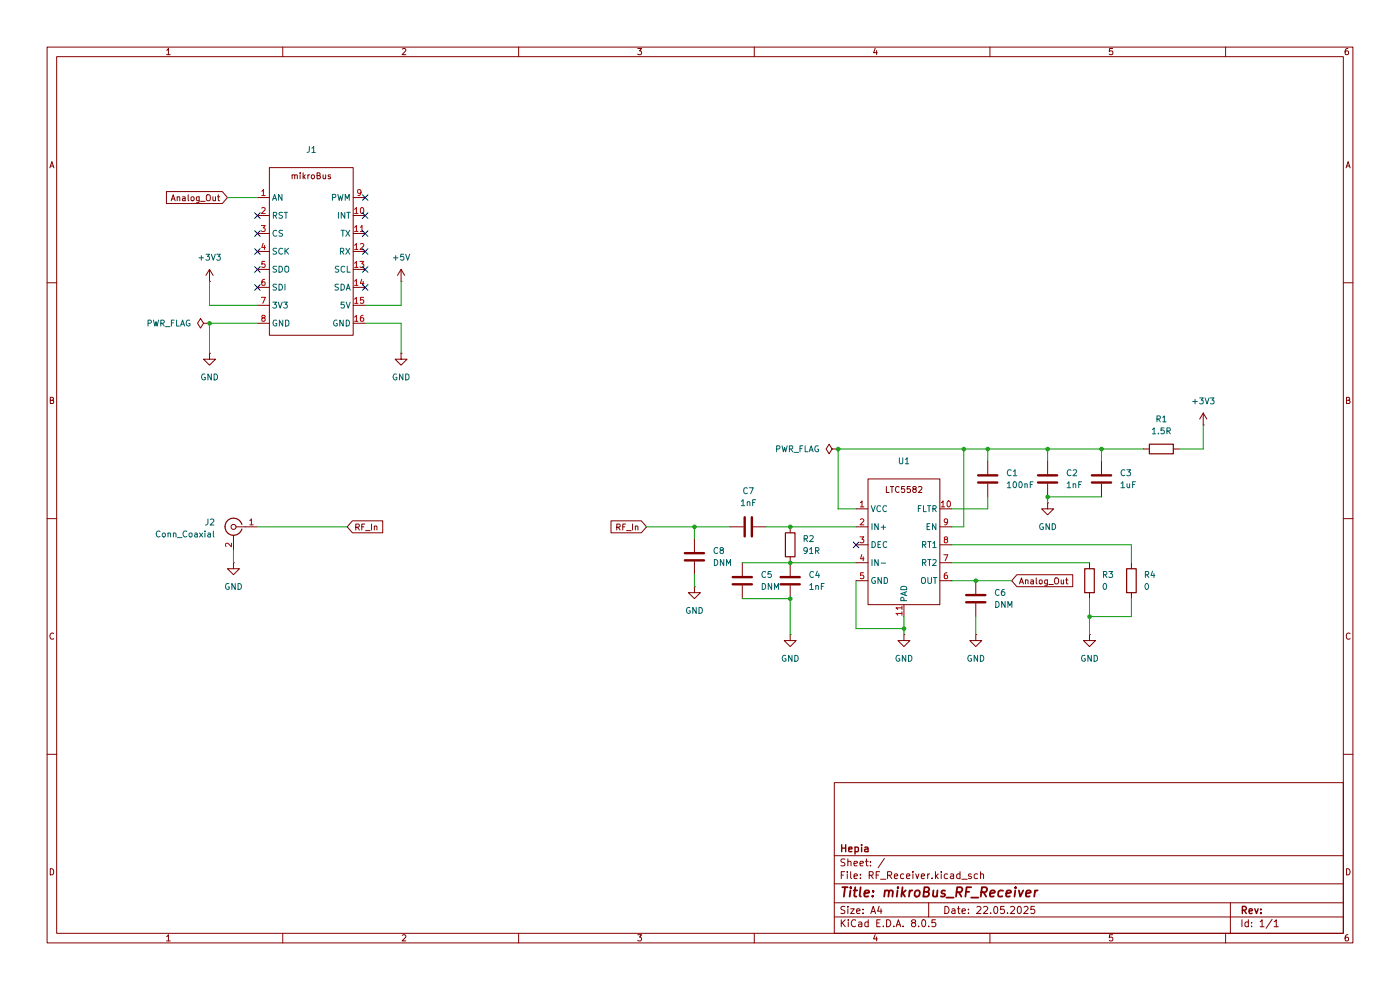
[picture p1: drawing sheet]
(kicad_sch
 (version 20231120)
 (generator "eeschema")
 (generator_version "8.0")
 (paper "A4")
 (title_block
  (title "mikroBus_RF_Receiver")
  (date "22.05.2025")
  (company "Hepia"))
 (lib_symbols
  (symbol "Connector:Conn_Coaxial"
   (pin_names
    (offset 1.016) hide) (exclude_from_sim no) (in_bom yes) (on_board yes)
   (property "Reference" "J" (at 0.254 3.048 0) (effects (font (size 1.27 1.27))))
   (property "Value" "Conn_Coaxial" (at 2.921 0 90) (effects (font (size 1.27 1.27))))
   (property "Footprint" "" (at 0 0 0) (effects (font (size 1.27 1.27)) (hide yes)))
   (property "Datasheet" "~" (at 0 0 0) (effects (font (size 1.27 1.27)) (hide yes)))
   (property "Description" "coaxial connector (BNC, SMA, SMB, SMC, Cinch/RCA, LEMO, ...)" (at 0 0 0) (effects (font (size 1.27 1.27)) (hide yes)))
   (symbol "Conn_Coaxial_0_1"
    (arc (start -1.778 -0.508) (mid 0.2311 -1.8066) (end 1.778 0) (stroke (width 0.254) (type default)) (fill (type none)))
    (polyline (pts (xy -2.54 0) (xy -0.508 0)) (stroke (width 0) (type default)) (fill (type none)))
    (polyline (pts (xy 0 -2.54) (xy 0 -1.778)) (stroke (width 0) (type default)) (fill (type none)))
    (circle (center 0 0) (radius 0.508) (stroke (width 0.2032) (type default)) (fill (type none)))
    (arc (start 1.778 0) (mid 0.2099 1.8101) (end -1.778 0.508) (stroke (width 0.254) (type default)) (fill (type none))))
   (symbol "Conn_Coaxial_1_1"
    (pin passive line (at -5.08 0 0) (length 2.54) (name "In" (effects (font (size 1.27 1.27)))) (number "1" (effects (font (size 1.27 1.27)))))
    (pin passive line (at 0 -5.08 90) (length 2.54) (name "Ext" (effects (font (size 1.27 1.27)))) (number "2" (effects (font (size 1.27 1.27)))))))
  (symbol "Device:C"
   (pin_numbers hide)
   (pin_names
    (offset 0.254)) (exclude_from_sim no) (in_bom yes) (on_board yes)
   (property "Reference" "C" (at 0.635 2.54 0) (effects (font (size 1.27 1.27)) (justify left)))
   (property "Value" "C" (at 0.635 -2.54 0) (effects (font (size 1.27 1.27)) (justify left)))
   (property "Footprint" "" (at 0.9652 -3.81 0) (effects (font (size 1.27 1.27)) (hide yes)))
   (property "Datasheet" "~" (at 0 0 0) (effects (font (size 1.27 1.27)) (hide yes)))
   (property "Description" "Unpolarized capacitor" (at 0 0 0) (effects (font (size 1.27 1.27)) (hide yes)))
   (symbol "C_0_1"
    (polyline (pts (xy -2.032 -0.762) (xy 2.032 -0.762)) (stroke (width 0.508) (type default)) (fill (type none)))
    (polyline (pts (xy -2.032 0.762) (xy 2.032 0.762)) (stroke (width 0.508) (type default)) (fill (type none))))
   (symbol "C_1_1"
    (pin passive line (at 0 3.81 270) (length 2.794) (name "~" (effects (font (size 1.27 1.27)))) (number "1" (effects (font (size 1.27 1.27)))))
    (pin passive line (at 0 -3.81 90) (length 2.794) (name "~" (effects (font (size 1.27 1.27)))) (number "2" (effects (font (size 1.27 1.27)))))))
  (symbol "Device:R"
   (pin_numbers hide)
   (pin_names
    (offset 0)) (exclude_from_sim no) (in_bom yes) (on_board yes)
   (property "Reference" "R" (at 2.032 0 90) (effects (font (size 1.27 1.27))))
   (property "Value" "R" (at 0 0 90) (effects (font (size 1.27 1.27))))
   (property "Footprint" "" (at -1.778 0 90) (effects (font (size 1.27 1.27)) (hide yes)))
   (property "Datasheet" "~" (at 0 0 0) (effects (font (size 1.27 1.27)) (hide yes)))
   (property "Description" "Resistor" (at 0 0 0) (effects (font (size 1.27 1.27)) (hide yes)))
   (symbol "R_0_1"
    (rectangle (start -1.016 -2.54) (end 1.016 2.54) (stroke (width 0.254) (type default)) (fill (type none))))
   (symbol "R_1_1"
    (pin passive line (at 0 3.81 270) (length 1.27) (name "~" (effects (font (size 1.27 1.27)))) (number "1" (effects (font (size 1.27 1.27)))))
    (pin passive line (at 0 -3.81 90) (length 1.27) (name "~" (effects (font (size 1.27 1.27)))) (number "2" (effects (font (size 1.27 1.27)))))))
  (symbol "MikroLib:mikroBus" (exclude_from_sim no) (in_bom yes) (on_board yes)
   (property "Reference" "J" (at 0 3.81 0) (effects (font (size 1.27 1.27))))
   (property "Value" "" (at 0 0 0) (effects (font (size 1.27 1.27))))
   (property "Footprint" "" (at 0 0 0) (effects (font (size 1.27 1.27)) (hide yes)))
   (property "Datasheet" "" (at 0 0 0) (effects (font (size 1.27 1.27)) (hide yes)))
   (property "Description" "" (at 0 0 0) (effects (font (size 1.27 1.27)) (hide yes)))
   (symbol "mikroBus_0_1"
    (rectangle (start -8.89 0) (end 8.89 -35.56) (stroke (width 0) (type default)) (fill (type none))))
   (symbol "mikroBus_1_1"
    (text "mikroBus\n" (at 0 -1.778 0) (effects (font (size 1.27 1.27))))
    (pin bidirectional line (at -11.43 -6.35 0) (length 2.54) (name "AN" (effects (font (size 1.27 1.27)))) (number "1" (effects (font (size 1.27 1.27)))))
    (pin input line (at 11.43 -10.16 180) (length 2.54) (name "INT" (effects (font (size 1.27 1.27)))) (number "10" (effects (font (size 1.27 1.27)))))
    (pin output line (at 11.43 -13.97 180) (length 2.54) (name "TX" (effects (font (size 1.27 1.27)))) (number "11" (effects (font (size 1.27 1.27)))))
    (pin output line (at 11.43 -17.78 180) (length 2.54) (name "RX" (effects (font (size 1.27 1.27)))) (number "12" (effects (font (size 1.27 1.27)))))
    (pin output line (at 11.43 -21.59 180) (length 2.54) (name "SCL" (effects (font (size 1.27 1.27)))) (number "13" (effects (font (size 1.27 1.27)))))
    (pin output line (at 11.43 -25.4 180) (length 2.54) (name "SDA" (effects (font (size 1.27 1.27)))) (number "14" (effects (font (size 1.27 1.27)))))
    (pin power_out line (at 11.43 -29.21 180) (length 2.54) (name "5V" (effects (font (size 1.27 1.27)))) (number "15" (effects (font (size 1.27 1.27)))))
    (pin power_in line (at 11.43 -33.02 180) (length 2.54) (name "GND" (effects (font (size 1.27 1.27)))) (number "16" (effects (font (size 1.27 1.27)))))
    (pin output line (at -11.43 -10.16 0) (length 2.54) (name "RST" (effects (font (size 1.27 1.27)))) (number "2" (effects (font (size 1.27 1.27)))))
    (pin output line (at -11.43 -13.97 0) (length 2.54) (name "CS" (effects (font (size 1.27 1.27)))) (number "3" (effects (font (size 1.27 1.27)))))
    (pin output line (at -11.43 -17.78 0) (length 2.54) (name "SCK" (effects (font (size 1.27 1.27)))) (number "4" (effects (font (size 1.27 1.27)))))
    (pin output line (at -11.43 -21.59 0) (length 2.54) (name "SDO" (effects (font (size 1.27 1.27)))) (number "5" (effects (font (size 1.27 1.27)))))
    (pin output line (at -11.43 -25.4 0) (length 2.54) (name "SDI" (effects (font (size 1.27 1.27)))) (number "6" (effects (font (size 1.27 1.27)))))
    (pin power_out line (at -11.43 -29.21 0) (length 2.54) (name "3V3" (effects (font (size 1.27 1.27)))) (number "7" (effects (font (size 1.27 1.27)))))
    (pin power_in line (at -11.43 -33.02 0) (length 2.54) (name "GND" (effects (font (size 1.27 1.27)))) (number "8" (effects (font (size 1.27 1.27)))))
    (pin output line (at 11.43 -6.35 180) (length 2.54) (name "PWM" (effects (font (size 1.27 1.27)))) (number "9" (effects (font (size 1.27 1.27)))))))
  (symbol "RF_Lib:LTC5582" (exclude_from_sim no) (in_bom yes) (on_board yes)
   (property "Reference" "U" (at 0 12.954 0) (effects (font (size 1.27 1.27))))
   (property "Value" "" (at 0 0 0) (effects (font (size 1.27 1.27))))
   (property "Footprint" "" (at 0 0 0) (effects (font (size 1.27 1.27)) (hide yes)))
   (property "Datasheet" "" (at 0 0 0) (effects (font (size 1.27 1.27)) (hide yes)))
   (property "Description" "" (at 0 0 0) (effects (font (size 1.27 1.27)) (hide yes)))
   (symbol "LTC5582_1_1"
    (rectangle (start -7.62 11.43) (end 7.62 -15.24) (stroke (width 0) (type default)) (fill (type none)))
    (text "LTC5582" (at 0 9.144 0) (effects (font (size 1.27 1.27))))
    (pin power_in line (at -10.16 5.08 0) (length 2.54) (name "VCC" (effects (font (size 1.27 1.27)))) (number "1" (effects (font (size 1.27 1.27)))))
    (pin input line (at 10.16 5.08 180) (length 2.54) (name "FLTR" (effects (font (size 1.27 1.27)))) (number "10" (effects (font (size 1.27 1.27)))))
    (pin unspecified line (at 0 -17.78 90) (length 2.54) (name "PAD" (effects (font (size 1.27 1.27)))) (number "11" (effects (font (size 1.27 1.27)))))
    (pin input line (at -10.16 1.27 0) (length 2.54) (name "IN+" (effects (font (size 1.27 1.27)))) (number "2" (effects (font (size 1.27 1.27)))))
    (pin unspecified line (at -10.16 -2.54 0) (length 2.54) (name "DEC" (effects (font (size 1.27 1.27)))) (number "3" (effects (font (size 1.27 1.27)))))
    (pin input line (at -10.16 -6.35 0) (length 2.54) (name "IN-" (effects (font (size 1.27 1.27)))) (number "4" (effects (font (size 1.27 1.27)))))
    (pin power_in line (at -10.16 -10.16 0) (length 2.54) (name "GND" (effects (font (size 1.27 1.27)))) (number "5" (effects (font (size 1.27 1.27)))))
    (pin output line (at 10.16 -10.16 180) (length 2.54) (name "OUT" (effects (font (size 1.27 1.27)))) (number "6" (effects (font (size 1.27 1.27)))))
    (pin unspecified line (at 10.16 -6.35 180) (length 2.54) (name "RT2" (effects (font (size 1.27 1.27)))) (number "7" (effects (font (size 1.27 1.27)))))
    (pin unspecified line (at 10.16 -2.54 180) (length 2.54) (name "RT1" (effects (font (size 1.27 1.27)))) (number "8" (effects (font (size 1.27 1.27)))))
    (pin input line (at 10.16 1.27 180) (length 2.54) (name "EN" (effects (font (size 1.27 1.27)))) (number "9" (effects (font (size 1.27 1.27)))))))
  (symbol "power:+3V3"
   (power)
   (pin_numbers hide)
   (pin_names
    (offset 0) hide) (exclude_from_sim no) (in_bom yes) (on_board yes)
   (property "Reference" "#PWR" (at 0 -3.81 0) (effects (font (size 1.27 1.27)) (hide yes)))
   (property "Value" "+3V3" (at 0 3.556 0) (effects (font (size 1.27 1.27))))
   (property "Footprint" "" (at 0 0 0) (effects (font (size 1.27 1.27)) (hide yes)))
   (property "Datasheet" "" (at 0 0 0) (effects (font (size 1.27 1.27)) (hide yes)))
   (property "Description" "Power symbol creates a global label with name \"+3V3\"" (at 0 0 0) (effects (font (size 1.27 1.27)) (hide yes)))
   (symbol "+3V3_0_1"
    (polyline (pts (xy -0.762 1.27) (xy 0 2.54)) (stroke (width 0) (type default)) (fill (type none)))
    (polyline (pts (xy 0 0) (xy 0 2.54)) (stroke (width 0) (type default)) (fill (type none)))
    (polyline (pts (xy 0 2.54) (xy 0.762 1.27)) (stroke (width 0) (type default)) (fill (type none))))
   (symbol "+3V3_1_1"
    (pin power_in line (at 0 0 90) (length 0) (name "~" (effects (font (size 1.27 1.27)))) (number "1" (effects (font (size 1.27 1.27)))))))
  (symbol "power:+5V"
   (power)
   (pin_numbers hide)
   (pin_names
    (offset 0) hide) (exclude_from_sim no) (in_bom yes) (on_board yes)
   (property "Reference" "#PWR" (at 0 -3.81 0) (effects (font (size 1.27 1.27)) (hide yes)))
   (property "Value" "+5V" (at 0 3.556 0) (effects (font (size 1.27 1.27))))
   (property "Footprint" "" (at 0 0 0) (effects (font (size 1.27 1.27)) (hide yes)))
   (property "Datasheet" "" (at 0 0 0) (effects (font (size 1.27 1.27)) (hide yes)))
   (property "Description" "Power symbol creates a global label with name \"+5V\"" (at 0 0 0) (effects (font (size 1.27 1.27)) (hide yes)))
   (symbol "+5V_0_1"
    (polyline (pts (xy -0.762 1.27) (xy 0 2.54)) (stroke (width 0) (type default)) (fill (type none)))
    (polyline (pts (xy 0 0) (xy 0 2.54)) (stroke (width 0) (type default)) (fill (type none)))
    (polyline (pts (xy 0 2.54) (xy 0.762 1.27)) (stroke (width 0) (type default)) (fill (type none))))
   (symbol "+5V_1_1"
    (pin power_in line (at 0 0 90) (length 0) (name "~" (effects (font (size 1.27 1.27)))) (number "1" (effects (font (size 1.27 1.27)))))))
  (symbol "power:GND"
   (power)
   (pin_numbers hide)
   (pin_names
    (offset 0) hide) (exclude_from_sim no) (in_bom yes) (on_board yes)
   (property "Reference" "#PWR" (at 0 -6.35 0) (effects (font (size 1.27 1.27)) (hide yes)))
   (property "Value" "GND" (at 0 -3.81 0) (effects (font (size 1.27 1.27))))
   (property "Footprint" "" (at 0 0 0) (effects (font (size 1.27 1.27)) (hide yes)))
   (property "Datasheet" "" (at 0 0 0) (effects (font (size 1.27 1.27)) (hide yes)))
   (property "Description" "Power symbol creates a global label with name \"GND\" , ground" (at 0 0 0) (effects (font (size 1.27 1.27)) (hide yes)))
   (symbol "GND_0_1"
    (polyline (pts (xy 0 0) (xy 0 -1.27) (xy 1.27 -1.27) (xy 0 -2.54) (xy -1.27 -1.27) (xy 0 -1.27)) (stroke (width 0) (type default)) (fill (type none))))
   (symbol "GND_1_1"
    (pin power_in line (at 0 0 270) (length 0) (name "~" (effects (font (size 1.27 1.27)))) (number "1" (effects (font (size 1.27 1.27)))))))
  (symbol "power:PWR_FLAG"
   (power)
   (pin_numbers hide)
   (pin_names
    (offset 0) hide) (exclude_from_sim no) (in_bom yes) (on_board yes)
   (property "Reference" "#FLG" (at 0 1.905 0) (effects (font (size 1.27 1.27)) (hide yes)))
   (property "Value" "PWR_FLAG" (at 0 3.81 0) (effects (font (size 1.27 1.27))))
   (property "Footprint" "" (at 0 0 0) (effects (font (size 1.27 1.27)) (hide yes)))
   (property "Datasheet" "~" (at 0 0 0) (effects (font (size 1.27 1.27)) (hide yes)))
   (property "Description" "Special symbol for telling ERC where power comes from" (at 0 0 0) (effects (font (size 1.27 1.27)) (hide yes)))
   (symbol "PWR_FLAG_0_0"
    (pin power_out line (at 0 0 90) (length 0) (name "~" (effects (font (size 1.27 1.27)))) (number "1" (effects (font (size 1.27 1.27))))))
   (symbol "PWR_FLAG_0_1"
    (polyline (pts (xy 0 0) (xy 0 1.27) (xy -1.016 1.905) (xy 0 2.54) (xy 1.016 1.905) (xy 0 1.27)) (stroke (width 0) (type default)) (fill (type none))))))
 (junction
  (at 167.64 111.76)
  (diameter 0)
  (color 0 0 0 0))
 (junction
  (at 207.01 123.19)
  (diameter 0)
  (color 0 0 0 0))
 (junction
  (at 231.14 130.81)
  (diameter 0)
  (color 0 0 0 0))
 (junction
  (at 222.25 105.41)
  (diameter 0)
  (color 0 0 0 0))
 (junction
  (at 167.64 127)
  (diameter 0)
  (color 0 0 0 0))
 (junction
  (at 177.8 95.25)
  (diameter 0)
  (color 0 0 0 0))
 (junction
  (at 191.77 133.35)
  (diameter 0)
  (color 0 0 0 0))
 (junction
  (at 44.45 68.58)
  (diameter 0)
  (color 0 0 0 0))
 (junction
  (at 147.32 111.76)
  (diameter 0)
  (color 0 0 0 0))
 (junction
  (at 233.68 95.25)
  (diameter 0)
  (color 0 0 0 0))
 (junction
  (at 209.55 95.25)
  (diameter 0)
  (color 0 0 0 0))
 (junction
  (at 167.64 119.38)
  (diameter 0)
  (color 0 0 0 0))
 (junction
  (at 204.47 95.25)
  (diameter 0)
  (color 0 0 0 0))
 (junction
  (at 222.25 95.25)
  (diameter 0)
  (color 0 0 0 0))
 (no_connect
  (at 77.47 57.15))
 (no_connect
  (at 54.61 57.15))
 (no_connect
  (at 77.47 41.91))
 (no_connect
  (at 77.47 45.72))
 (no_connect
  (at 77.47 53.34))
 (no_connect
  (at 54.61 45.72))
 (no_connect
  (at 54.61 53.34))
 (no_connect
  (at 77.47 60.96))
 (no_connect
  (at 181.61 115.57))
 (no_connect
  (at 77.47 49.53))
 (no_connect
  (at 54.61 49.53))
 (no_connect
  (at 54.61 60.96))
 (wire
  (pts (xy 207.01 130.81) (xy 207.01 134.62))
  (stroke (width 0) (type default)))
 (wire
  (pts (xy 201.93 115.57) (xy 240.03 115.57))
  (stroke (width 0) (type default)))
 (wire
  (pts (xy 222.25 95.25) (xy 233.68 95.25))
  (stroke (width 0) (type default)))
 (wire
  (pts (xy 48.26 41.91) (xy 54.61 41.91))
  (stroke (width 0) (type default)))
 (wire
  (pts (xy 181.61 133.35) (xy 191.77 133.35))
  (stroke (width 0) (type default)))
 (wire
  (pts (xy 209.55 95.25) (xy 222.25 95.25))
  (stroke (width 0) (type default)))
 (wire
  (pts (xy 231.14 130.81) (xy 240.03 130.81))
  (stroke (width 0) (type default)))
 (wire
  (pts (xy 147.32 111.76) (xy 147.32 114.3))
  (stroke (width 0) (type default)))
 (wire
  (pts (xy 162.56 111.76) (xy 167.64 111.76))
  (stroke (width 0) (type default)))
 (wire
  (pts (xy 85.09 74.93) (xy 85.09 68.58))
  (stroke (width 0) (type default)))
 (wire
  (pts (xy 255.27 90.17) (xy 255.27 95.25))
  (stroke (width 0) (type default)))
 (wire
  (pts (xy 177.8 95.25) (xy 204.47 95.25))
  (stroke (width 0) (type default)))
 (wire
  (pts (xy 240.03 115.57) (xy 240.03 119.38))
  (stroke (width 0) (type default)))
 (wire
  (pts (xy 54.61 68.58) (xy 44.45 68.58))
  (stroke (width 0) (type default)))
 (wire
  (pts (xy 231.14 127) (xy 231.14 130.81))
  (stroke (width 0) (type default)))
 (wire
  (pts (xy 233.68 95.25) (xy 233.68 97.79))
  (stroke (width 0) (type default)))
 (wire
  (pts (xy 201.93 111.76) (xy 204.47 111.76))
  (stroke (width 0) (type default)))
 (wire
  (pts (xy 49.53 116.84) (xy 49.53 119.38))
  (stroke (width 0) (type default)))
 (wire
  (pts (xy 233.68 95.25) (xy 242.57 95.25))
  (stroke (width 0) (type default)))
 (wire
  (pts (xy 44.45 64.77) (xy 44.45 59.69))
  (stroke (width 0) (type default)))
 (wire
  (pts (xy 222.25 95.25) (xy 222.25 97.79))
  (stroke (width 0) (type default)))
 (wire
  (pts (xy 240.03 130.81) (xy 240.03 127))
  (stroke (width 0) (type default)))
 (wire
  (pts (xy 167.64 111.76) (xy 181.61 111.76))
  (stroke (width 0) (type default)))
 (wire
  (pts (xy 85.09 68.58) (xy 77.47 68.58))
  (stroke (width 0) (type default)))
 (wire
  (pts (xy 209.55 107.95) (xy 201.93 107.95))
  (stroke (width 0) (type default)))
 (wire
  (pts (xy 209.55 95.25) (xy 209.55 97.79))
  (stroke (width 0) (type default)))
 (wire
  (pts (xy 231.14 130.81) (xy 231.14 134.62))
  (stroke (width 0) (type default)))
 (wire
  (pts (xy 177.8 107.95) (xy 177.8 95.25))
  (stroke (width 0) (type default)))
 (wire
  (pts (xy 157.48 119.38) (xy 167.64 119.38))
  (stroke (width 0) (type default)))
 (wire
  (pts (xy 181.61 107.95) (xy 177.8 107.95))
  (stroke (width 0) (type default)))
 (wire
  (pts (xy 157.48 127) (xy 167.64 127))
  (stroke (width 0) (type default)))
 (wire
  (pts (xy 181.61 123.19) (xy 181.61 133.35))
  (stroke (width 0) (type default)))
 (wire
  (pts (xy 147.32 111.76) (xy 154.94 111.76))
  (stroke (width 0) (type default)))
 (wire
  (pts (xy 191.77 133.35) (xy 191.77 134.62))
  (stroke (width 0) (type default)))
 (wire
  (pts (xy 222.25 105.41) (xy 233.68 105.41))
  (stroke (width 0) (type default)))
 (wire
  (pts (xy 54.61 111.76) (xy 73.66 111.76))
  (stroke (width 0) (type default)))
 (wire
  (pts (xy 191.77 130.81) (xy 191.77 133.35))
  (stroke (width 0) (type default)))
 (wire
  (pts (xy 147.32 121.92) (xy 147.32 124.46))
  (stroke (width 0) (type default)))
 (wire
  (pts (xy 207.01 123.19) (xy 214.63 123.19))
  (stroke (width 0) (type default)))
 (wire
  (pts (xy 77.47 64.77) (xy 85.09 64.77))
  (stroke (width 0) (type default)))
 (wire
  (pts (xy 85.09 64.77) (xy 85.09 59.69))
  (stroke (width 0) (type default)))
 (wire
  (pts (xy 204.47 111.76) (xy 204.47 95.25))
  (stroke (width 0) (type default)))
 (wire
  (pts (xy 44.45 68.58) (xy 44.45 74.93))
  (stroke (width 0) (type default)))
 (wire
  (pts (xy 222.25 105.41) (xy 222.25 106.68))
  (stroke (width 0) (type default)))
 (wire
  (pts (xy 204.47 95.25) (xy 209.55 95.25))
  (stroke (width 0) (type default)))
 (wire
  (pts (xy 137.16 111.76) (xy 147.32 111.76))
  (stroke (width 0) (type default)))
 (wire
  (pts (xy 255.27 95.25) (xy 250.19 95.25))
  (stroke (width 0) (type default)))
 (wire
  (pts (xy 201.93 123.19) (xy 207.01 123.19))
  (stroke (width 0) (type default)))
 (wire
  (pts (xy 167.64 119.38) (xy 181.61 119.38))
  (stroke (width 0) (type default)))
 (wire
  (pts (xy 201.93 119.38) (xy 231.14 119.38))
  (stroke (width 0) (type default)))
 (wire
  (pts (xy 54.61 64.77) (xy 44.45 64.77))
  (stroke (width 0) (type default)))
 (wire
  (pts (xy 209.55 105.41) (xy 209.55 107.95))
  (stroke (width 0) (type default)))
 (wire
  (pts (xy 167.64 127) (xy 167.64 134.62))
  (stroke (width 0) (type default)))
 (global_label "RF_In"
  (shape input)
  (at 73.66 111.76 0)
  (fields_autoplaced yes)
  (effects (font (size 1.27 1.27)) (justify left))
  (property "Intersheetrefs" "${INTERSHEET_REFS}" (at 81.7252 111.76 0) (effects (font (size 1.27 1.27)) (justify left) (hide yes))))
 (global_label "RF_In"
  (shape input)
  (at 137.16 111.76 180)
  (fields_autoplaced yes)
  (effects (font (size 1.27 1.27)) (justify right))
  (property "Intersheetrefs" "${INTERSHEET_REFS}" (at 129.0948 111.76 0) (effects (font (size 1.27 1.27)) (justify right) (hide yes))))
 (global_label "Analog_Out"
  (shape input)
  (at 214.63 123.19 0)
  (fields_autoplaced yes)
  (effects (font (size 1.27 1.27)) (justify left))
  (property "Intersheetrefs" "${INTERSHEET_REFS}" (at 228.1378 123.19 0) (effects (font (size 1.27 1.27)) (justify left) (hide yes))))
 (global_label "Analog_Out"
  (shape input)
  (at 48.26 41.91 180)
  (fields_autoplaced yes)
  (effects (font (size 1.27 1.27)) (justify right))
  (property "Intersheetrefs" "${INTERSHEET_REFS}" (at 34.7522 41.91 0) (effects (font (size 1.27 1.27)) (justify right) (hide yes))))
 (symbol
  (lib_id "Device:R")
  (at 240.03 123.19 0)
  (unit 1)
  (exclude_from_sim no)
  (in_bom yes)
  (on_board yes)
  (dnp no)
  (fields_autoplaced yes)
  (property "Reference" "R4" (at 242.57 121.9199 0) (effects (font (size 1.27 1.27)) (justify left)))
  (property "Value" "0" (at 242.57 124.4599 0) (effects (font (size 1.27 1.27)) (justify left)))
  (property "Footprint" "Resistor_SMD:R_0805_2012Metric_Pad1.20x1.40mm_HandSolder" (at 238.252 123.19 90) (effects (font (size 1.27 1.27)) (hide yes)))
  (property "Datasheet" "~" (at 240.03 123.19 0) (effects (font (size 1.27 1.27)) (hide yes)))
  (property "Description" "Resistor" (at 240.03 123.19 0) (effects (font (size 1.27 1.27)) (hide yes)))
  (pin "1")
  (pin "2"))
 (symbol
  (lib_id "Device:R")
  (at 246.38 95.25 90)
  (unit 1)
  (exclude_from_sim no)
  (in_bom yes)
  (on_board yes)
  (dnp no)
  (fields_autoplaced yes)
  (property "Reference" "R1" (at 246.38 88.9 90) (effects (font (size 1.27 1.27))))
  (property "Value" "1.5R" (at 246.38 91.44 90) (effects (font (size 1.27 1.27))))
  (property "Footprint" "Resistor_SMD:R_0805_2012Metric_Pad1.20x1.40mm_HandSolder" (at 246.38 97.028 90) (effects (font (size 1.27 1.27)) (hide yes)))
  (property "Datasheet" "~" (at 246.38 95.25 0) (effects (font (size 1.27 1.27)) (hide yes)))
  (property "Description" "Resistor" (at 246.38 95.25 0) (effects (font (size 1.27 1.27)) (hide yes)))
  (pin "1")
  (pin "2"))
 (symbol
  (lib_id "power:+5V")
  (at 85.09 59.69 0)
  (unit 1)
  (exclude_from_sim no)
  (in_bom yes)
  (on_board yes)
  (dnp no)
  (fields_autoplaced yes)
  (property "Reference" "#PWR010" (at 85.09 63.5 0) (effects (font (size 1.27 1.27)) (hide yes)))
  (property "Value" "+5V" (at 85.09 54.61 0) (effects (font (size 1.27 1.27))))
  (property "Footprint" "" (at 85.09 59.69 0) (effects (font (size 1.27 1.27)) (hide yes)))
  (property "Datasheet" "" (at 85.09 59.69 0) (effects (font (size 1.27 1.27)) (hide yes)))
  (property "Description" "Power symbol creates a global label with name \"+5V\"" (at 85.09 59.69 0) (effects (font (size 1.27 1.27)) (hide yes)))
  (pin "1"))
 (symbol
  (lib_id "Device:C")
  (at 157.48 123.19 0)
  (unit 1)
  (exclude_from_sim no)
  (in_bom yes)
  (on_board yes)
  (dnp no)
  (fields_autoplaced yes)
  (property "Reference" "C5" (at 161.29 121.9199 0) (effects (font (size 1.27 1.27)) (justify left)))
  (property "Value" "DNM" (at 161.29 124.4599 0) (effects (font (size 1.27 1.27)) (justify left)))
  (property "Footprint" "Capacitor_SMD:C_0805_2012Metric_Pad1.18x1.45mm_HandSolder" (at 158.4452 127 0) (effects (font (size 1.27 1.27)) (hide yes)))
  (property "Datasheet" "~" (at 157.48 123.19 0) (effects (font (size 1.27 1.27)) (hide yes)))
  (property "Description" "Unpolarized capacitor" (at 157.48 123.19 0) (effects (font (size 1.27 1.27)) (hide yes)))
  (pin "1")
  (pin "2"))
 (symbol
  (lib_id "power:GND")
  (at 85.09 74.93 0)
  (unit 1)
  (exclude_from_sim no)
  (in_bom yes)
  (on_board yes)
  (dnp no)
  (fields_autoplaced yes)
  (property "Reference" "#PWR09" (at 85.09 81.28 0) (effects (font (size 1.27 1.27)) (hide yes)))
  (property "Value" "GND" (at 85.09 80.01 0) (effects (font (size 1.27 1.27))))
  (property "Footprint" "" (at 85.09 74.93 0) (effects (font (size 1.27 1.27)) (hide yes)))
  (property "Datasheet" "" (at 85.09 74.93 0) (effects (font (size 1.27 1.27)) (hide yes)))
  (property "Description" "Power symbol creates a global label with name \"GND\" , ground" (at 85.09 74.93 0) (effects (font (size 1.27 1.27)) (hide yes)))
  (pin "1"))
 (symbol
  (lib_id "power:PWR_FLAG")
  (at 44.45 68.58 90)
  (unit 1)
  (exclude_from_sim no)
  (in_bom yes)
  (on_board yes)
  (dnp no)
  (fields_autoplaced yes)
  (property "Reference" "#FLG01" (at 42.545 68.58 0) (effects (font (size 1.27 1.27)) (hide yes)))
  (property "Value" "PWR_FLAG" (at 40.64 68.5799 90) (effects (font (size 1.27 1.27)) (justify left)))
  (property "Footprint" "" (at 44.45 68.58 0) (effects (font (size 1.27 1.27)) (hide yes)))
  (property "Datasheet" "~" (at 44.45 68.58 0) (effects (font (size 1.27 1.27)) (hide yes)))
  (property "Description" "Special symbol for telling ERC where power comes from" (at 44.45 68.58 0) (effects (font (size 1.27 1.27)) (hide yes)))
  (pin "1"))
 (symbol
  (lib_id "power:GND")
  (at 231.14 134.62 0)
  (unit 1)
  (exclude_from_sim no)
  (in_bom yes)
  (on_board yes)
  (dnp no)
  (fields_autoplaced yes)
  (property "Reference" "#PWR05" (at 231.14 140.97 0) (effects (font (size 1.27 1.27)) (hide yes)))
  (property "Value" "GND" (at 231.14 139.7 0) (effects (font (size 1.27 1.27))))
  (property "Footprint" "" (at 231.14 134.62 0) (effects (font (size 1.27 1.27)) (hide yes)))
  (property "Datasheet" "" (at 231.14 134.62 0) (effects (font (size 1.27 1.27)) (hide yes)))
  (property "Description" "Power symbol creates a global label with name \"GND\" , ground" (at 231.14 134.62 0) (effects (font (size 1.27 1.27)) (hide yes)))
  (pin "1"))
 (symbol
  (lib_id "Device:C")
  (at 158.75 111.76 90)
  (unit 1)
  (exclude_from_sim no)
  (in_bom yes)
  (on_board yes)
  (dnp no)
  (fields_autoplaced yes)
  (property "Reference" "C7" (at 158.75 104.14 90) (effects (font (size 1.27 1.27))))
  (property "Value" "1nF" (at 158.75 106.68 90) (effects (font (size 1.27 1.27))))
  (property "Footprint" "Capacitor_SMD:C_0805_2012Metric_Pad1.18x1.45mm_HandSolder" (at 162.56 110.7948 0) (effects (font (size 1.27 1.27)) (hide yes)))
  (property "Datasheet" "~" (at 158.75 111.76 0) (effects (font (size 1.27 1.27)) (hide yes)))
  (property "Description" "Unpolarized capacitor" (at 158.75 111.76 0) (effects (font (size 1.27 1.27)) (hide yes)))
  (pin "1")
  (pin "2"))
 (symbol
  (lib_id "power:GND")
  (at 49.53 119.38 0)
  (unit 1)
  (exclude_from_sim no)
  (in_bom yes)
  (on_board yes)
  (dnp no)
  (fields_autoplaced yes)
  (property "Reference" "#PWR012" (at 49.53 125.73 0) (effects (font (size 1.27 1.27)) (hide yes)))
  (property "Value" "GND" (at 49.53 124.46 0) (effects (font (size 1.27 1.27))))
  (property "Footprint" "" (at 49.53 119.38 0) (effects (font (size 1.27 1.27)) (hide yes)))
  (property "Datasheet" "" (at 49.53 119.38 0) (effects (font (size 1.27 1.27)) (hide yes)))
  (property "Description" "Power symbol creates a global label with name \"GND\" , ground" (at 49.53 119.38 0) (effects (font (size 1.27 1.27)) (hide yes)))
  (pin "1"))
 (symbol
  (lib_id "Device:C")
  (at 222.25 101.6 0)
  (unit 1)
  (exclude_from_sim no)
  (in_bom yes)
  (on_board yes)
  (dnp no)
  (fields_autoplaced yes)
  (property "Reference" "C2" (at 226.06 100.3299 0) (effects (font (size 1.27 1.27)) (justify left)))
  (property "Value" "1nF" (at 226.06 102.8699 0) (effects (font (size 1.27 1.27)) (justify left)))
  (property "Footprint" "Capacitor_SMD:C_0805_2012Metric_Pad1.18x1.45mm_HandSolder" (at 223.2152 105.41 0) (effects (font (size 1.27 1.27)) (hide yes)))
  (property "Datasheet" "~" (at 222.25 101.6 0) (effects (font (size 1.27 1.27)) (hide yes)))
  (property "Description" "Unpolarized capacitor" (at 222.25 101.6 0) (effects (font (size 1.27 1.27)) (hide yes)))
  (pin "1")
  (pin "2"))
 (symbol
  (lib_id "power:GND")
  (at 147.32 124.46 0)
  (unit 1)
  (exclude_from_sim no)
  (in_bom yes)
  (on_board yes)
  (dnp no)
  (fields_autoplaced yes)
  (property "Reference" "#PWR07" (at 147.32 130.81 0) (effects (font (size 1.27 1.27)) (hide yes)))
  (property "Value" "GND" (at 147.32 129.54 0) (effects (font (size 1.27 1.27))))
  (property "Footprint" "" (at 147.32 124.46 0) (effects (font (size 1.27 1.27)) (hide yes)))
  (property "Datasheet" "" (at 147.32 124.46 0) (effects (font (size 1.27 1.27)) (hide yes)))
  (property "Description" "Power symbol creates a global label with name \"GND\" , ground" (at 147.32 124.46 0) (effects (font (size 1.27 1.27)) (hide yes)))
  (pin "1"))
 (symbol
  (lib_id "Device:R")
  (at 231.14 123.19 0)
  (unit 1)
  (exclude_from_sim no)
  (in_bom yes)
  (on_board yes)
  (dnp no)
  (fields_autoplaced yes)
  (property "Reference" "R3" (at 233.68 121.9199 0) (effects (font (size 1.27 1.27)) (justify left)))
  (property "Value" "0" (at 233.68 124.4599 0) (effects (font (size 1.27 1.27)) (justify left)))
  (property "Footprint" "Resistor_SMD:R_0805_2012Metric_Pad1.20x1.40mm_HandSolder" (at 229.362 123.19 90) (effects (font (size 1.27 1.27)) (hide yes)))
  (property "Datasheet" "~" (at 231.14 123.19 0) (effects (font (size 1.27 1.27)) (hide yes)))
  (property "Description" "Resistor" (at 231.14 123.19 0) (effects (font (size 1.27 1.27)) (hide yes)))
  (pin "1")
  (pin "2"))
 (symbol
  (lib_id "Device:C")
  (at 147.32 118.11 180)
  (unit 1)
  (exclude_from_sim no)
  (in_bom yes)
  (on_board yes)
  (dnp no)
  (fields_autoplaced yes)
  (property "Reference" "C8" (at 151.13 116.8399 0) (effects (font (size 1.27 1.27)) (justify right)))
  (property "Value" "DNM" (at 151.13 119.3799 0) (effects (font (size 1.27 1.27)) (justify right)))
  (property "Footprint" "Capacitor_SMD:C_0805_2012Metric_Pad1.18x1.45mm_HandSolder" (at 146.3548 114.3 0) (effects (font (size 1.27 1.27)) (hide yes)))
  (property "Datasheet" "~" (at 147.32 118.11 0) (effects (font (size 1.27 1.27)) (hide yes)))
  (property "Description" "Unpolarized capacitor" (at 147.32 118.11 0) (effects (font (size 1.27 1.27)) (hide yes)))
  (pin "1")
  (pin "2"))
 (symbol
  (lib_id "MikroLib:mikroBus")
  (at 66.04 35.56 0)
  (unit 1)
  (exclude_from_sim no)
  (in_bom yes)
  (on_board yes)
  (dnp no)
  (fields_autoplaced yes)
  (property "Reference" "J1" (at 66.04 31.75 0) (effects (font (size 1.27 1.27))))
  (property "Value" "~" (at 66.04 34.29 0) (effects (font (size 1.27 1.27))))
  (property "Footprint" "mikroBus:mikroBus" (at 66.04 35.56 0) (effects (font (size 1.27 1.27)) (hide yes)))
  (property "Datasheet" "" (at 66.04 35.56 0) (effects (font (size 1.27 1.27)) (hide yes)))
  (property "Description" "" (at 66.04 35.56 0) (effects (font (size 1.27 1.27)) (hide yes)))
  (pin "14")
  (pin "1")
  (pin "7")
  (pin "12")
  (pin "13")
  (pin "9")
  (pin "10")
  (pin "16")
  (pin "2")
  (pin "11")
  (pin "3")
  (pin "6")
  (pin "15")
  (pin "4")
  (pin "5")
  (pin "8"))
 (symbol
  (lib_id "power:GND")
  (at 207.01 134.62 0)
  (unit 1)
  (exclude_from_sim no)
  (in_bom yes)
  (on_board yes)
  (dnp no)
  (fields_autoplaced yes)
  (property "Reference" "#PWR04" (at 207.01 140.97 0) (effects (font (size 1.27 1.27)) (hide yes)))
  (property "Value" "GND" (at 207.01 139.7 0) (effects (font (size 1.27 1.27))))
  (property "Footprint" "" (at 207.01 134.62 0) (effects (font (size 1.27 1.27)) (hide yes)))
  (property "Datasheet" "" (at 207.01 134.62 0) (effects (font (size 1.27 1.27)) (hide yes)))
  (property "Description" "Power symbol creates a global label with name \"GND\" , ground" (at 207.01 134.62 0) (effects (font (size 1.27 1.27)) (hide yes)))
  (pin "1"))
 (symbol
  (lib_id "RF_Lib:LTC5582")
  (at 191.77 113.03 0)
  (unit 1)
  (exclude_from_sim no)
  (in_bom yes)
  (on_board yes)
  (dnp no)
  (fields_autoplaced yes)
  (property "Reference" "U1" (at 191.77 97.79 0) (effects (font (size 1.27 1.27))))
  (property "Value" "~" (at 191.77 100.33 0) (effects (font (size 1.27 1.27))))
  (property "Footprint" "Package_DFN_QFN:DFN-10-1EP_3x3mm_P0.5mm_EP1.7x2.5mm" (at 191.77 113.03 0) (effects (font (size 1.27 1.27)) (hide yes)))
  (property "Datasheet" "" (at 191.77 113.03 0) (effects (font (size 1.27 1.27)) (hide yes)))
  (property "Description" "" (at 191.77 113.03 0) (effects (font (size 1.27 1.27)) (hide yes)))
  (pin "9")
  (pin "3")
  (pin "8")
  (pin "2")
  (pin "1")
  (pin "11")
  (pin "6")
  (pin "5")
  (pin "4")
  (pin "7")
  (pin "10"))
 (symbol
  (lib_id "Device:C")
  (at 233.68 101.6 0)
  (unit 1)
  (exclude_from_sim no)
  (in_bom yes)
  (on_board yes)
  (dnp no)
  (fields_autoplaced yes)
  (property "Reference" "C3" (at 237.49 100.3299 0) (effects (font (size 1.27 1.27)) (justify left)))
  (property "Value" "1uF" (at 237.49 102.8699 0) (effects (font (size 1.27 1.27)) (justify left)))
  (property "Footprint" "Capacitor_SMD:C_0805_2012Metric_Pad1.18x1.45mm_HandSolder" (at 234.6452 105.41 0) (effects (font (size 1.27 1.27)) (hide yes)))
  (property "Datasheet" "~" (at 233.68 101.6 0) (effects (font (size 1.27 1.27)) (hide yes)))
  (property "Description" "Unpolarized capacitor" (at 233.68 101.6 0) (effects (font (size 1.27 1.27)) (hide yes)))
  (pin "1")
  (pin "2"))
 (symbol
  (lib_id "Device:R")
  (at 167.64 115.57 0)
  (unit 1)
  (exclude_from_sim no)
  (in_bom yes)
  (on_board yes)
  (dnp no)
  (fields_autoplaced yes)
  (property "Reference" "R2" (at 170.18 114.2999 0) (effects (font (size 1.27 1.27)) (justify left)))
  (property "Value" "91R" (at 170.18 116.8399 0) (effects (font (size 1.27 1.27)) (justify left)))
  (property "Footprint" "Resistor_SMD:R_0603_1608Metric_Pad0.98x0.95mm_HandSolder" (at 165.862 115.57 90) (effects (font (size 1.27 1.27)) (hide yes)))
  (property "Datasheet" "~" (at 167.64 115.57 0) (effects (font (size 1.27 1.27)) (hide yes)))
  (property "Description" "Resistor" (at 167.64 115.57 0) (effects (font (size 1.27 1.27)) (hide yes)))
  (pin "1")
  (pin "2"))
 (symbol
  (lib_id "power:GND")
  (at 44.45 74.93 0)
  (unit 1)
  (exclude_from_sim no)
  (in_bom yes)
  (on_board yes)
  (dnp no)
  (fields_autoplaced yes)
  (property "Reference" "#PWR08" (at 44.45 81.28 0) (effects (font (size 1.27 1.27)) (hide yes)))
  (property "Value" "GND" (at 44.45 80.01 0) (effects (font (size 1.27 1.27))))
  (property "Footprint" "" (at 44.45 74.93 0) (effects (font (size 1.27 1.27)) (hide yes)))
  (property "Datasheet" "" (at 44.45 74.93 0) (effects (font (size 1.27 1.27)) (hide yes)))
  (property "Description" "Power symbol creates a global label with name \"GND\" , ground" (at 44.45 74.93 0) (effects (font (size 1.27 1.27)) (hide yes)))
  (pin "1"))
 (symbol
  (lib_id "power:GND")
  (at 167.64 134.62 0)
  (unit 1)
  (exclude_from_sim no)
  (in_bom yes)
  (on_board yes)
  (dnp no)
  (fields_autoplaced yes)
  (property "Reference" "#PWR06" (at 167.64 140.97 0) (effects (font (size 1.27 1.27)) (hide yes)))
  (property "Value" "GND" (at 167.64 139.7 0) (effects (font (size 1.27 1.27))))
  (property "Footprint" "" (at 167.64 134.62 0) (effects (font (size 1.27 1.27)) (hide yes)))
  (property "Datasheet" "" (at 167.64 134.62 0) (effects (font (size 1.27 1.27)) (hide yes)))
  (property "Description" "Power symbol creates a global label with name \"GND\" , ground" (at 167.64 134.62 0) (effects (font (size 1.27 1.27)) (hide yes)))
  (pin "1"))
 (symbol
  (lib_id "Device:C")
  (at 207.01 127 0)
  (unit 1)
  (exclude_from_sim no)
  (in_bom yes)
  (on_board yes)
  (dnp no)
  (fields_autoplaced yes)
  (property "Reference" "C6" (at 210.82 125.7299 0) (effects (font (size 1.27 1.27)) (justify left)))
  (property "Value" "DNM" (at 210.82 128.2699 0) (effects (font (size 1.27 1.27)) (justify left)))
  (property "Footprint" "Capacitor_SMD:C_0805_2012Metric_Pad1.18x1.45mm_HandSolder" (at 207.9752 130.81 0) (effects (font (size 1.27 1.27)) (hide yes)))
  (property "Datasheet" "~" (at 207.01 127 0) (effects (font (size 1.27 1.27)) (hide yes)))
  (property "Description" "Unpolarized capacitor" (at 207.01 127 0) (effects (font (size 1.27 1.27)) (hide yes)))
  (pin "1")
  (pin "2"))
 (symbol
  (lib_id "power:PWR_FLAG")
  (at 177.8 95.25 90)
  (unit 1)
  (exclude_from_sim no)
  (in_bom yes)
  (on_board yes)
  (dnp no)
  (fields_autoplaced yes)
  (property "Reference" "#FLG02" (at 175.895 95.25 0) (effects (font (size 1.27 1.27)) (hide yes)))
  (property "Value" "PWR_FLAG" (at 173.99 95.2499 90) (effects (font (size 1.27 1.27)) (justify left)))
  (property "Footprint" "" (at 177.8 95.25 0) (effects (font (size 1.27 1.27)) (hide yes)))
  (property "Datasheet" "~" (at 177.8 95.25 0) (effects (font (size 1.27 1.27)) (hide yes)))
  (property "Description" "Special symbol for telling ERC where power comes from" (at 177.8 95.25 0) (effects (font (size 1.27 1.27)) (hide yes)))
  (pin "1"))
 (symbol
  (lib_id "Connector:Conn_Coaxial")
  (at 49.53 111.76 0)
  (mirror y)
  (unit 1)
  (exclude_from_sim no)
  (in_bom yes)
  (on_board yes)
  (dnp no)
  (property "Reference" "J2" (at 45.72 110.7831 0) (effects (font (size 1.27 1.27)) (justify left)))
  (property "Value" "Conn_Coaxial" (at 45.72 113.3231 0) (effects (font (size 1.27 1.27)) (justify left)))
  (property "Footprint" "Connector_Coaxial:SMA_Samtec_SMA-J-P-H-ST-EM1_EdgeMount" (at 49.53 111.76 0) (effects (font (size 1.27 1.27)) (hide yes)))
  (property "Datasheet" "~" (at 49.53 111.76 0) (effects (font (size 1.27 1.27)) (hide yes)))
  (property "Description" "coaxial connector (BNC, SMA, SMB, SMC, Cinch/RCA, LEMO, ...)" (at 49.53 111.76 0) (effects (font (size 1.27 1.27)) (hide yes)))
  (pin "2")
  (pin "1"))
 (symbol
  (lib_id "power:+3V3")
  (at 255.27 90.17 0)
  (unit 1)
  (exclude_from_sim no)
  (in_bom yes)
  (on_board yes)
  (dnp no)
  (fields_autoplaced yes)
  (property "Reference" "#PWR01" (at 255.27 93.98 0) (effects (font (size 1.27 1.27)) (hide yes)))
  (property "Value" "+3V3" (at 255.27 85.09 0) (effects (font (size 1.27 1.27))))
  (property "Footprint" "" (at 255.27 90.17 0) (effects (font (size 1.27 1.27)) (hide yes)))
  (property "Datasheet" "" (at 255.27 90.17 0) (effects (font (size 1.27 1.27)) (hide yes)))
  (property "Description" "Power symbol creates a global label with name \"+3V3\"" (at 255.27 90.17 0) (effects (font (size 1.27 1.27)) (hide yes)))
  (pin "1"))
 (symbol
  (lib_id "Device:C")
  (at 167.64 123.19 0)
  (unit 1)
  (exclude_from_sim no)
  (in_bom yes)
  (on_board yes)
  (dnp no)
  (fields_autoplaced yes)
  (property "Reference" "C4" (at 171.45 121.9199 0) (effects (font (size 1.27 1.27)) (justify left)))
  (property "Value" "1nF" (at 171.45 124.4599 0) (effects (font (size 1.27 1.27)) (justify left)))
  (property "Footprint" "Capacitor_SMD:C_0805_2012Metric_Pad1.18x1.45mm_HandSolder" (at 168.6052 127 0) (effects (font (size 1.27 1.27)) (hide yes)))
  (property "Datasheet" "~" (at 167.64 123.19 0) (effects (font (size 1.27 1.27)) (hide yes)))
  (property "Description" "Unpolarized capacitor" (at 167.64 123.19 0) (effects (font (size 1.27 1.27)) (hide yes)))
  (pin "2")
  (pin "1"))
 (symbol
  (lib_id "power:GND")
  (at 191.77 134.62 0)
  (unit 1)
  (exclude_from_sim no)
  (in_bom yes)
  (on_board yes)
  (dnp no)
  (fields_autoplaced yes)
  (property "Reference" "#PWR03" (at 191.77 140.97 0) (effects (font (size 1.27 1.27)) (hide yes)))
  (property "Value" "GND" (at 191.77 139.7 0) (effects (font (size 1.27 1.27))))
  (property "Footprint" "" (at 191.77 134.62 0) (effects (font (size 1.27 1.27)) (hide yes)))
  (property "Datasheet" "" (at 191.77 134.62 0) (effects (font (size 1.27 1.27)) (hide yes)))
  (property "Description" "Power symbol creates a global label with name \"GND\" , ground" (at 191.77 134.62 0) (effects (font (size 1.27 1.27)) (hide yes)))
  (pin "1"))
 (symbol
  (lib_id "power:GND")
  (at 222.25 106.68 0)
  (unit 1)
  (exclude_from_sim no)
  (in_bom yes)
  (on_board yes)
  (dnp no)
  (fields_autoplaced yes)
  (property "Reference" "#PWR02" (at 222.25 113.03 0) (effects (font (size 1.27 1.27)) (hide yes)))
  (property "Value" "GND" (at 222.25 111.76 0) (effects (font (size 1.27 1.27))))
  (property "Footprint" "" (at 222.25 106.68 0) (effects (font (size 1.27 1.27)) (hide yes)))
  (property "Datasheet" "" (at 222.25 106.68 0) (effects (font (size 1.27 1.27)) (hide yes)))
  (property "Description" "Power symbol creates a global label with name \"GND\" , ground" (at 222.25 106.68 0) (effects (font (size 1.27 1.27)) (hide yes)))
  (pin "1"))
 (symbol
  (lib_id "power:+3V3")
  (at 44.45 59.69 0)
  (unit 1)
  (exclude_from_sim no)
  (in_bom yes)
  (on_board yes)
  (dnp no)
  (fields_autoplaced yes)
  (property "Reference" "#PWR011" (at 44.45 63.5 0) (effects (font (size 1.27 1.27)) (hide yes)))
  (property "Value" "+3V3" (at 44.45 54.61 0) (effects (font (size 1.27 1.27))))
  (property "Footprint" "" (at 44.45 59.69 0) (effects (font (size 1.27 1.27)) (hide yes)))
  (property "Datasheet" "" (at 44.45 59.69 0) (effects (font (size 1.27 1.27)) (hide yes)))
  (property "Description" "Power symbol creates a global label with name \"+3V3\"" (at 44.45 59.69 0) (effects (font (size 1.27 1.27)) (hide yes)))
  (pin "1"))
 (symbol
  (lib_id "Device:C")
  (at 209.55 101.6 0)
  (unit 1)
  (exclude_from_sim no)
  (in_bom yes)
  (on_board yes)
  (dnp no)
  (fields_autoplaced yes)
  (property "Reference" "C1" (at 213.36 100.3299 0) (effects (font (size 1.27 1.27)) (justify left)))
  (property "Value" "100nF" (at 213.36 102.8699 0) (effects (font (size 1.27 1.27)) (justify left)))
  (property "Footprint" "Capacitor_SMD:C_0805_2012Metric_Pad1.18x1.45mm_HandSolder" (at 210.5152 105.41 0) (effects (font (size 1.27 1.27)) (hide yes)))
  (property "Datasheet" "~" (at 209.55 101.6 0) (effects (font (size 1.27 1.27)) (hide yes)))
  (property "Description" "Unpolarized capacitor" (at 209.55 101.6 0) (effects (font (size 1.27 1.27)) (hide yes)))
  (pin "1")
  (pin "2"))
 (sheet_instances
  (path ""
   (page "1"))))
